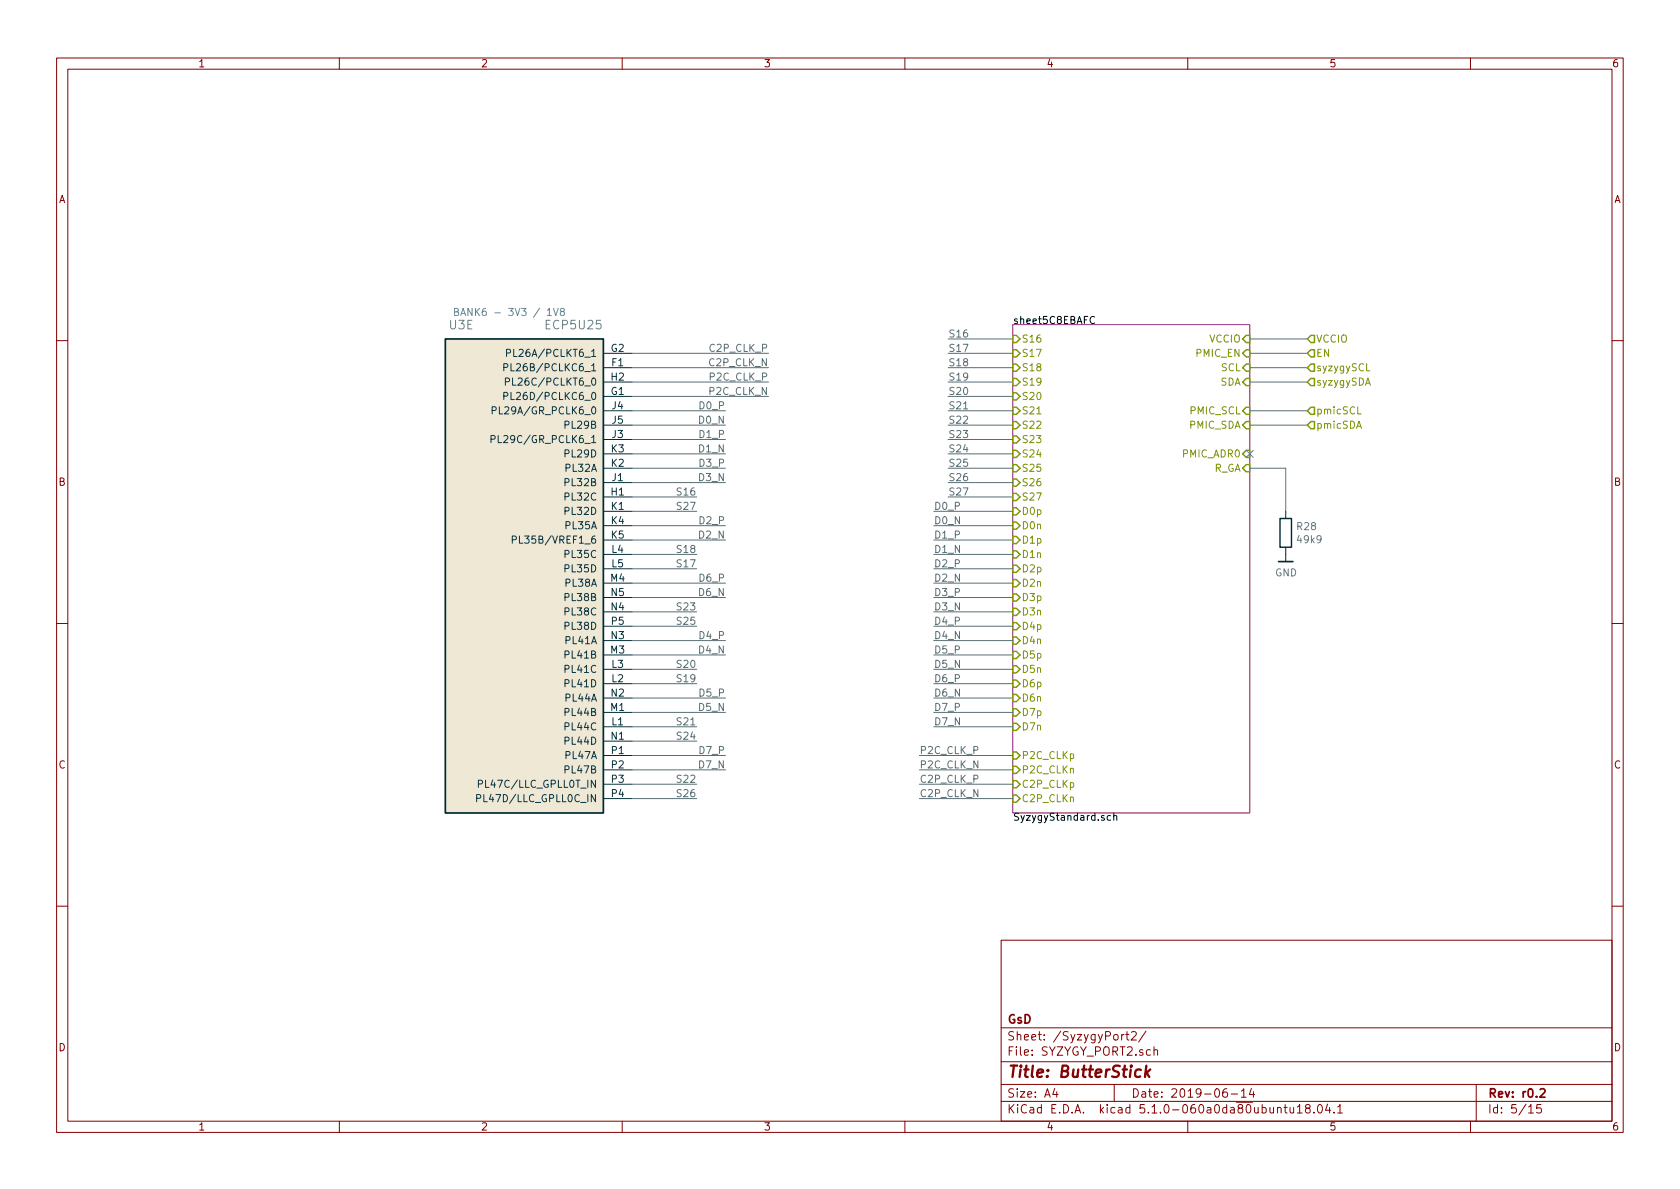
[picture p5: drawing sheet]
EESchema Schematic File Version 4
LIBS:ButterStick-cache
EELAYER 29 0
EELAYER END
$Descr A4 11693 8268
encoding utf-8
Sheet 5 15
Title "ButterStick"
Date "2019-06-14"
Rev "r0.2"
Comp "GsD"
Comment1 ""
Comment2 ""
Comment3 ""
Comment4 ""
$EndDescr
$Comp
L gkl_lattice:ECP5U25-BG381 U?
U 5 1
P 4400 2450
AR Path="/5AB8ACB7/5C811DF8" Ref="U?"  Part="5" 
AR Path="/5C80F1A0/5C811DF8" Ref="U3"  Part="5" 
F 0 "U3" H 5500 2650 60  0000 L CNN
F 1 "ECP5U25" H 4600 2650 60  0000 L CNN
F 2 "gkl_housings_bga:caBGA_381_17x17" H 4400 2450 50  0001 C CNN
F 3 "" H 4400 2450 50  0001 C CNN
F 4 " 220-2052-ND " H -1850 -1950 50  0001 C CNN "SN-DK"
F 5 "LFE5U-45F-8BG381C" H -1850 -1950 50  0001 C CNN "PN"
F 6 "Lattice" H -1850 -1950 50  0001 C CNN "Mfg"
	5    4400 2450
	-1   0    0    -1  
$EndComp
Text Notes 3150 2200 0    50   ~ 0
BANK6 - 3V3 / 1V8\n
$Sheet
S 7050 2250 1650 3400
U 5C8EBB21
F0 "sheet5C8EBAFC" 50
F1 "SyzygyStandard.sch" 50
F2 "S16" I L 7050 2350 50 
F3 "S17" I L 7050 2450 50 
F4 "S18" I L 7050 2550 50 
F5 "S19" I L 7050 2650 50 
F6 "S20" I L 7050 2750 50 
F7 "S21" I L 7050 2850 50 
F8 "S22" I L 7050 2950 50 
F9 "S23" I L 7050 3050 50 
F10 "S24" I L 7050 3150 50 
F11 "S25" I L 7050 3250 50 
F12 "S26" I L 7050 3350 50 
F13 "S27" I L 7050 3450 50 
F14 "D0p" I L 7050 3550 50 
F15 "D0n" I L 7050 3650 50 
F16 "D1p" I L 7050 3750 50 
F17 "D1n" I L 7050 3850 50 
F18 "D2p" I L 7050 3950 50 
F19 "D2n" I L 7050 4050 50 
F20 "D3p" I L 7050 4150 50 
F21 "D3n" I L 7050 4250 50 
F22 "D4p" I L 7050 4350 50 
F23 "D4n" I L 7050 4450 50 
F24 "D5p" I L 7050 4550 50 
F25 "D5n" I L 7050 4650 50 
F26 "D6p" I L 7050 4750 50 
F27 "D6n" I L 7050 4850 50 
F28 "D7p" I L 7050 4950 50 
F29 "D7n" I L 7050 5050 50 
F30 "P2C_CLKp" I L 7050 5250 50 
F31 "P2C_CLKn" I L 7050 5350 50 
F32 "C2P_CLKp" I L 7050 5450 50 
F33 "C2P_CLKn" I L 7050 5550 50 
F34 "SCL" I R 8700 2550 50 
F35 "SDA" I R 8700 2650 50 
F36 "PMIC_SCL" I R 8700 2850 50 
F37 "PMIC_SDA" I R 8700 2950 50 
F38 "PMIC_ADR0" I R 8700 3150 50 
F39 "VCCIO" I R 8700 2350 50 
F40 "R_GA" I R 8700 3250 50 
F41 "PMIC_EN" I R 8700 2450 50 
$EndSheet
Wire Wire Line
	7050 2350 6600 2350
Wire Wire Line
	7050 2450 6600 2450
Wire Wire Line
	7050 2550 6600 2550
Wire Wire Line
	7050 2650 6600 2650
Wire Wire Line
	7050 2750 6600 2750
Wire Wire Line
	7050 2850 6600 2850
Wire Wire Line
	7050 2950 6600 2950
Wire Wire Line
	7050 3050 6600 3050
Wire Wire Line
	7050 3150 6600 3150
Wire Wire Line
	7050 3250 6600 3250
Wire Wire Line
	7050 3350 6600 3350
Wire Wire Line
	7050 3450 6600 3450
Wire Wire Line
	7050 3550 6500 3550
Wire Wire Line
	7050 3650 6500 3650
Wire Wire Line
	7050 3750 6500 3750
Wire Wire Line
	7050 3850 6500 3850
Wire Wire Line
	7050 3950 6500 3950
Wire Wire Line
	7050 4050 6500 4050
Wire Wire Line
	7050 4150 6500 4150
Wire Wire Line
	7050 4250 6500 4250
Wire Wire Line
	7050 4350 6500 4350
Wire Wire Line
	7050 4450 6500 4450
Wire Wire Line
	7050 4550 6500 4550
Wire Wire Line
	7050 4650 6500 4650
Wire Wire Line
	7050 4750 6500 4750
Wire Wire Line
	7050 4850 6500 4850
Wire Wire Line
	7050 4950 6500 4950
Wire Wire Line
	7050 5050 6500 5050
Wire Wire Line
	7050 5250 6400 5250
Wire Wire Line
	7050 5350 6400 5350
Wire Wire Line
	7050 5450 6400 5450
Wire Wire Line
	7050 5550 6400 5550
Text Label 6600 2350 0    50   ~ 0
S16
Text Label 6600 2450 0    50   ~ 0
S17
Text Label 6600 2550 0    50   ~ 0
S18
Text Label 6600 2650 0    50   ~ 0
S19
Text Label 6600 2750 0    50   ~ 0
S20
Text Label 6600 2850 0    50   ~ 0
S21
Text Label 6600 2950 0    50   ~ 0
S22
Text Label 6600 3050 0    50   ~ 0
S23
Text Label 6600 3150 0    50   ~ 0
S24
Text Label 6600 3250 0    50   ~ 0
S25
Text Label 6600 3350 0    50   ~ 0
S26
Text Label 6600 3450 0    50   ~ 0
S27
Text Label 6500 3550 0    50   ~ 0
D0_P
Text Label 6500 3650 0    50   ~ 0
D0_N
Text Label 6500 3750 0    50   ~ 0
D1_P
Text Label 6500 3850 0    50   ~ 0
D1_N
Text Label 6500 3950 0    50   ~ 0
D2_P
Text Label 6500 4050 0    50   ~ 0
D2_N
Text Label 6500 4150 0    50   ~ 0
D3_P
Text Label 6500 4250 0    50   ~ 0
D3_N
Text Label 6500 4350 0    50   ~ 0
D4_P
Text Label 6500 4450 0    50   ~ 0
D4_N
Text Label 6500 4550 0    50   ~ 0
D5_P
Text Label 6500 4650 0    50   ~ 0
D5_N
Text Label 6500 4750 0    50   ~ 0
D6_P
Text Label 6500 4850 0    50   ~ 0
D6_N
Text Label 6500 4950 0    50   ~ 0
D7_P
Text Label 6500 5050 0    50   ~ 0
D7_N
Text Label 6400 5250 0    50   ~ 0
P2C_CLK_P
Text Label 6400 5350 0    50   ~ 0
P2C_CLK_N
Text Label 6400 5450 0    50   ~ 0
C2P_CLK_P
Text Label 6400 5550 0    50   ~ 0
C2P_CLK_N
Wire Wire Line
	4400 3450 4850 3450
Wire Wire Line
	4400 3950 4850 3950
Wire Wire Line
	4400 3850 4850 3850
Wire Wire Line
	4400 4750 4850 4750
Wire Wire Line
	4400 4650 4850 4650
Wire Wire Line
	4400 5050 4850 5050
Wire Wire Line
	4400 5450 4850 5450
Wire Wire Line
	4400 4250 4850 4250
Wire Wire Line
	4400 5150 4850 5150
Wire Wire Line
	4400 4350 4850 4350
Wire Wire Line
	4400 5550 4850 5550
Wire Wire Line
	4400 3550 4850 3550
Wire Wire Line
	4400 2850 5050 2850
Wire Wire Line
	4400 2950 5050 2950
Wire Wire Line
	4400 3050 5050 3050
Wire Wire Line
	4400 3150 5050 3150
Wire Wire Line
	4400 3650 5050 3650
Wire Wire Line
	4400 3750 5050 3750
Wire Wire Line
	4400 3250 5050 3250
Wire Wire Line
	4400 3350 5050 3350
Wire Wire Line
	4400 4450 5050 4450
Wire Wire Line
	4400 4550 5050 4550
Wire Wire Line
	4400 4850 5050 4850
Wire Wire Line
	4400 4950 5050 4950
Wire Wire Line
	4400 4050 5050 4050
Wire Wire Line
	4400 4150 5050 4150
Wire Wire Line
	4400 5250 5050 5250
Wire Wire Line
	4400 5350 5050 5350
Text Label 4850 3450 2    50   ~ 0
S16
Text Label 4850 3950 2    50   ~ 0
S17
Text Label 4850 3850 2    50   ~ 0
S18
Text Label 4850 4750 2    50   ~ 0
S19
Text Label 4850 4650 2    50   ~ 0
S20
Text Label 4850 5050 2    50   ~ 0
S21
Text Label 4850 5450 2    50   ~ 0
S22
Text Label 4850 4250 2    50   ~ 0
S23
Text Label 4850 5150 2    50   ~ 0
S24
Text Label 4850 4350 2    50   ~ 0
S25
Text Label 4850 5550 2    50   ~ 0
S26
Text Label 4850 3550 2    50   ~ 0
S27
Text Label 5050 2850 2    50   ~ 0
D0_P
Text Label 5050 2950 2    50   ~ 0
D0_N
Text Label 5050 3050 2    50   ~ 0
D1_P
Text Label 5050 3150 2    50   ~ 0
D1_N
Text Label 5050 3650 2    50   ~ 0
D2_P
Text Label 5050 3750 2    50   ~ 0
D2_N
Text Label 5050 3250 2    50   ~ 0
D3_P
Text Label 5050 3350 2    50   ~ 0
D3_N
Text Label 5050 4450 2    50   ~ 0
D4_P
Text Label 5050 4550 2    50   ~ 0
D4_N
Text Label 5050 4850 2    50   ~ 0
D5_P
Text Label 5050 4950 2    50   ~ 0
D5_N
Text Label 5050 4050 2    50   ~ 0
D6_P
Text Label 5050 4150 2    50   ~ 0
D6_N
Text Label 5050 5250 2    50   ~ 0
D7_P
Text Label 5050 5350 2    50   ~ 0
D7_N
Text HLabel 9100 2350 2    50   Input ~ 0
VCCIO
Wire Wire Line
	8700 3250 8950 3250
Wire Wire Line
	8950 3250 8950 3550
$Comp
L Device:R R28
U 1 1
P 8950 3700
F 0 "R28" H 9020 3746 50  0000 L CNN
F 1 "49k9" H 9020 3655 50  0000 L CNN
F 2 "pkl_dipol:R_0402" V 8880 3700 50  0001 C CNN
F 3 "~" H 8950 3700 50  0001 C CNN
F 4 "Stackpole Electronics Inc" H 0   0   50  0001 C CNN "Mfg"
F 5 "RMCF0402FT49K9" H 0   0   50  0001 C CNN "PN"
F 6 "1%" H 0   0   50  0001 C CNN "Tol"
	1    8950 3700
	1    0    0    -1  
$EndComp
$Comp
L gkl_power:GND #PWR0216
U 1 1
P 8950 3850
F 0 "#PWR0216" H 8950 3600 50  0001 C CNN
F 1 "GND" H 8953 3724 50  0000 C CNN
F 2 "" H 8850 3500 50  0001 C CNN
F 3 "" H 8950 3850 50  0001 C CNN
	1    8950 3850
	1    0    0    -1  
$EndComp
Wire Wire Line
	8700 2350 9100 2350
Wire Wire Line
	8700 2550 9100 2550
Wire Wire Line
	8700 2650 9100 2650
Wire Wire Line
	8700 2850 9100 2850
Wire Wire Line
	8700 2950 9100 2950
Text HLabel 9100 2550 2    50   Input ~ 0
syzygySCL
Text HLabel 9100 2650 2    50   Input ~ 0
syzygySDA
Text HLabel 9100 2850 2    50   Input ~ 0
pmicSCL
Text HLabel 9100 2950 2    50   Input ~ 0
pmicSDA
NoConn ~ 8700 3150
Wire Wire Line
	8700 2450 9100 2450
Text HLabel 9100 2450 2    50   Input ~ 0
EN
Wire Wire Line
	4400 2450 5350 2450
Wire Wire Line
	4400 2550 5350 2550
Text Label 5350 2450 2    50   ~ 0
C2P_CLK_P
Text Label 5350 2550 2    50   ~ 0
C2P_CLK_N
Wire Wire Line
	4400 2650 5350 2650
Wire Wire Line
	4400 2750 5350 2750
Text Label 5350 2650 2    50   ~ 0
P2C_CLK_P
Text Label 5350 2750 2    50   ~ 0
P2C_CLK_N
$EndSCHEMATC
